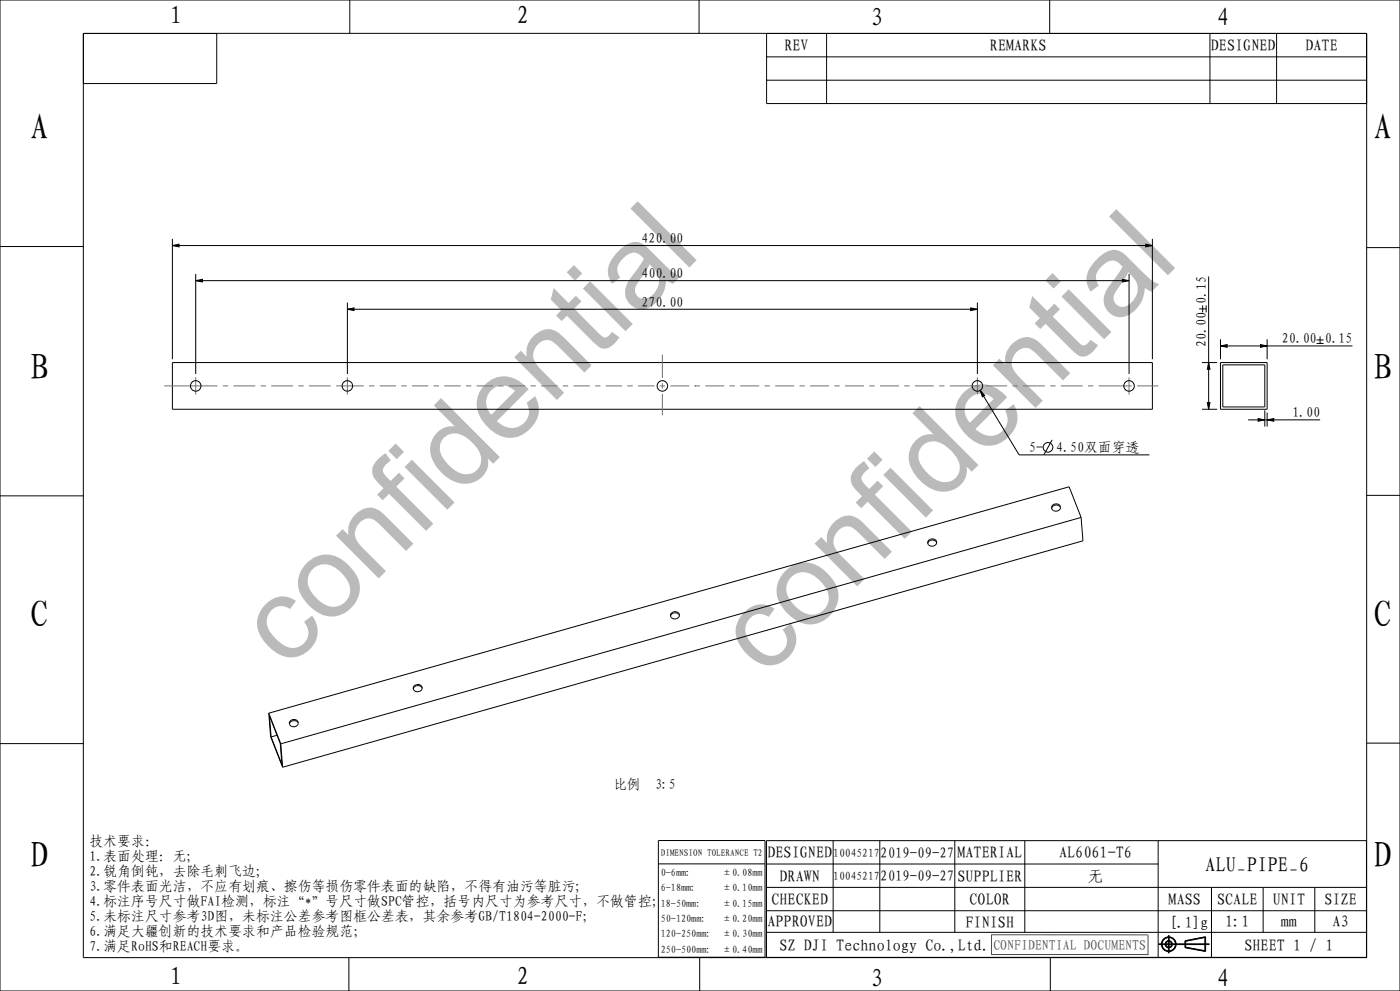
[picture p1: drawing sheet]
<svg xmlns="http://www.w3.org/2000/svg" width="420mm" height="297mm" viewBox="0 0 420 297" stroke-linecap="round" stroke-linejoin="round" font-family="sans-serif">
<g fill="#000">
<path d="M51.7 73.6l2-.4v.8zM343.7 73.2l2 .4-2 .4zM58.7 84.1l2-.4v.8zM104.2 92.7l2-.4v.8zM291.2 92.3l2 .4-2 .4zM336.7 83.7l2 .4-2 .4zM294 117l1.4 1.5-.7 .4zM362.6 108.7l.4 2h-.8zM366.1 103.7l2-.4v.8zM378.1 103.3l2 .4-2 .4zM362.2 120.7h.8l-.4 2zM377.4 125.4l2 .4-2 .4z"/>
<path d="M380.1 125.8l2-.4v.8z"/>
</g>
<g fill="none" stroke="#000" stroke-width=".3">
<path d="M0 0h420v297h-420zM25 10h385v277h-385zM25 10h40v15h-40zM104.9 0v10M209.7 0v10M230 10h180v21h-180zM230 17h180M248 10v21M314.9 0v10M363 10v21M383 10v21M230 24h180"/>
<path d="M0 73.9h25M51.7 73.6l2-.4v.8zM51.7 71.6v36.1M51.7 73.6h294M343.7 73.2l2 .4-2 .4zM345.7 71.6v36.1M410 74.2h10M58.7 84.1l2-.4v.8zM58.7 82.1v30M58.7 84.1h280M104.2 92.7l2-.4v.8zM104.2 90.7v21.4"/>
<path d="M104.2 92.7h189M291.2 92.3l2 .4-2 .4zM293.2 90.7v21.4M336.7 83.7l2 .4-2 .4zM338.7 82.1v30M359.7 92.6h2.1M360.8 91.5v2.1M361.8 91.5v2.1M362.6 82.9v39.8M51.7 108.7h294v14h-294zM294 117l1.4 1.5-.7 .4zM294 117l11.7 19.3h39.1"/>
<path d="M360.6 108.7h4.5M362.6 108.7l.4 2h-.8zM366.1 103.7l2-.4v.8zM366.1 108.7h14v14h-14zM366.1 101.7v6M366.1 103.7h39.6M366.8 109.4h12.6v12.6h-12.6zM378.1 103.3l2 .4-2 .4zM380.1 101.7v6M395 101.9h2.1M395 102.9h2.1M396 100.8v2.1"/>
<path d="M315.6 131.8l-2.5 4.5M360.6 122.7h4.5M362.2 120.7h.8l-.4 2zM374.4 125.8h21.6M377.4 125.4l2 .4-2 .4zM379.4 123v4.8M380.1 125.8l2-.4v.8zM380.1 123.7v4.1M0 148.6h25M324.3 155.1l.6 7-240.1 67.8M324.3 155.1l-240.1 67.8M324.3 155.1l-3.6-9.2-240.1 67.8"/>
<path d="M410 148.5h10M80.6 213.7l.6 7.1 3.6 9.1M80.6 213.7l3.6 9.2M80.8 214.6l3.3 8.2 .5 6.3-3.3-8.2zM0 222.9h25M83.1 220.4l-1.8 .5M84.2 222.9l.6 7M410 222.7h10M197.5 251.9h32v35h-32zM197.5 258.9h32M229.9 251.9h180v35h-180zM229.9 258.9h117.5"/>
<path d="M249.9 251.9v27.5M263.9 251.9v27.5M286.4 251.9v27.5M307.4 251.9v27.5M347.4 251.9v35M229.9 265.9h180M229.9 272.9h180M229.9 279.4h180M363.4 265.9v21M378.9 265.9v13.5M394.4 265.9v13.5M104.7 287v10"/>
<path d="M209.9 287v10M315.1 287v10M347.6 283.1h15.2M347.6 283h15.2M347.6 282.9h15.2M350.5 280.3v5.4M350.6 280.3v5.4M350.7 280.3v5.4M355.5 281.9l6.2-1.2v4.5l-6.2-1.2zM355.6 282l6-1.2v4.2l-6-1.1zM355.7 282.1l5.8-1.1v3.9l-5.8-1z"/>
<circle cx="314.4" cy="134.1" r="1.47"/>
<circle cx="350.6" cy="283" r="2.21"/>
<circle cx="350.6" cy="283" r="2.11"/>
<circle cx="350.6" cy="283" r="2.01"/>
<circle cx="350.6" cy="283" r="1.08"/>
<circle cx="350.6" cy="283" r=".88"/>
<circle cx="350.6" cy="283" r=".98"/>
</g>
<path d="M297.3 280.1l47.1 .1v5.9M297.5 280.2v5.9M344.5 286.1h-47.1" fill="none" stroke="#4d4d4d" stroke-width=".3"/>
<!-- layer: 02___PRT_ALL_AXES -->
<g fill="none" stroke="#707070" stroke-width=".3">
<path d="M49.3 115.7h16M58.7 113.1v5.1M66.9 115.7h1.5M70 115.7h6.6M78.2 115.7h1.6M81.4 115.7h6.5M89.5 115.7h1.6M92.7 115.7h6.5M100.8 115.7h8.3M104.2 113.1v5.1M110.7 115.7h1.6M113.9 115.7h4.9"/>
<path d="M120.4 115.7h1.6M123.6 115.7h4.9M130.1 115.7h1.6M133.3 115.7h4.9M139.8 115.7h1.6M143 115.7h4.9M149.5 115.7h1.6M152.7 115.7h4.9M159.2 115.7h1.6M162.4 115.7h4.9M168.8 115.7h1.6M172 115.7h4.9"/>
<path d="M178.5 115.7h1.6M181.7 115.7h4.9M188.2 115.7h1.6M191.4 115.7h4.9M197.9 115.7h1.6M198.7 106.3v7M198.7 114.9v1.6M198.7 118.1v6.4M201.1 115.7h5.7M208.4 115.7h.1M208.4 115.7h1.6M211.6 115.7h5.7"/>
<path d="M218.9 115.7h1.6M222.1 115.7h5.7M229.4 115.7h1.6M232.5 115.7h5.7M239.8 115.7h1.6M243 115.7h5.7M250.3 115.7h1.6M253.5 115.7h5.7M260.8 115.7h1.6M264 115.7h5.7M271.3 115.7h1.6M274.5 115.7h5.7"/>
<path d="M281.8 115.7h1.6M284.9 115.7h9.1M293.2 113.1v5.1M295.6 115.7h6.6M303.7 115.7h1.6M306.9 115.7h6.6M315.1 115.7h1.6M318.3 115.7h6.5M326.4 115.7h1.6M329.6 115.7h9.9M338.7 113.1v5.1M341.1 115.7h6.4"/>
</g>
<g fill="none" stroke="#000" stroke-width=".3">
<path d="M315.7 151.5a1.3 1.3 0 0 1 1.6-.6 1.3 1.3 0 0 1 .8 1.4 1.3 1.3 0 0 1-1.6 .9 1.3 1.3 0 0 1-.9-1.6zM318.1 152.1l-.1-.2a1.42 1.42 0 0 0-1.4-.6 1.42 1.42 0 0 0-1.1 1.1M281 162.7a1.33 1.33 0 0 0-1.4-1.2 1.33 1.33 0 0 0-1.3 1.4M281 162.7a1.42 1.42 0 0 1-1.3 1 1.42 1.42 0 0 1-1.4-.8M281 162.7l-.5-.6-.9-.2-.9 .3-.4 .7M203.8 184.5a1.33 1.33 0 0 0-1.4-1.2 1.33 1.33 0 0 0-1.2 1.4M203.8 184.5a1.42 1.42 0 0 1-1.2 1 1.42 1.42 0 0 1-1.4-.8M203.8 184.5l-.5-.6-.8-.2-.9 .3-.4 .7M87.1 216.1a1.3 1.3 0 0 1 1.5-.5 1.3 1.3 0 0 1 .9 1.3 1.3 1.3 0 0 1-1.6 .9 1.3 1.3 0 0 1-.9-1.6zM89.5 216.7l-.1-.2a1.42 1.42 0 0 0-1.5-.5 1.42 1.42 0 0 0-1.1 1M126.6 206.3a1.33 1.33 0 0 0-1.4-1.2 1.33 1.33 0 0 0-1.2 1.4M126.6 206.3a1.42 1.42 0 0 1-1.2 1 1.42 1.42 0 0 1-1.4-.8"/>
<path d="M126.6 206.3l-.5-.6-.8-.2-.9 .3-.4 .7"/>
<circle cx="58.7" cy="115.7" r="1.58"/>
<circle cx="104.2" cy="115.7" r="1.58"/>
<circle cx="198.7" cy="115.7" r="1.58"/>
<circle cx="293.2" cy="115.7" r="1.58"/>
<circle cx="338.7" cy="115.7" r="1.58"/>
</g>
<g font-size="34.9" fill="#bababa">
<text x="85.9" y="201" transform="rotate(-45 85.9 201)">confidential</text>
<text x="229.5" y="203.4" transform="rotate(-45 229.5 203.4)">confidential</text>
</g>
<g font-size="11.1">
<text x="9" y="42">A</text>
<text x="412" y="42">A</text>
<text x="9" y="114">B</text>
<text x="412" y="114">B</text>
<text x="9" y="188">C</text>
<text x="412" y="188">C</text>
<text x="9" y="260">D</text>
<text x="412" y="260">D</text>
</g>
<g font-size="7.6">
<text x="51" y="7.2">1</text>
<text x="155" y="7.2">2</text>
<text x="261" y="7.8">3</text>
<text x="365" y="7.8">4</text>
<text x="51" y="295.2">1</text>
<text x="155" y="295.2">2</text>
<text x="261" y="295.8">3</text>
<text x="365" y="295.8">4</text>
</g>
<text font-size="6.3" x="361.5" y="261.2">ALU_PIPE_6</text>
<g font-size="4.9">
<text x="235.3" y="15.3">REV</text>
<text x="297" y="15.3">REMARKS</text>
<text x="363.3" y="15.3">DESIGNED</text>
<text x="391.6" y="15.3">DATE</text>
<text x="230.2" y="257.2">DESIGNED</text>
<text x="287.2" y="257.2">MATERIAL</text>
<text x="317.7" y="257.2">AL6061-T6</text>
<text x="233.9" y="264.2">DRAWN</text>
<text x="287.2" y="264.2">SUPPLIER</text>
<text x="326.2" y="264.2">无</text>
<text x="231.4" y="271.2">CHECKED</text>
<text x="290.9" y="271.2">COLOR</text>
<text x="350.6" y="271.2">MASS</text>
<text x="365.1" y="271.2">SCALE</text>
<text x="381.8" y="271.2">UNIT</text>
<text x="397.3" y="271.2">SIZE</text>
<text x="230.2" y="277.9">APPROVED</text>
<text x="289.7" y="278.2">FINISH</text>
<text x="367.5" y="277.9">1:1</text>
<text x="384.3" y="277.9">mm</text>
<text x="399.8" y="277.9">A3</text>
<text x="233.9" y="284.9">SZ DJI Technology Co.,Ltd.</text>
<text x="373.3" y="284.9">SHEET 1 / 1</text>
</g>
<text font-size="4.7" x="350.7" y="278.1">[.1]g</text>
<g font-size="4.4">
<text x="264.1" y="257">2019-09-27</text>
<text x="264.1" y="264">2019-09-27</text>
</g>
<g font-size="4.2">
<text x="192.5" y="72.8">420.00</text>
<text x="192.5" y="83.4">400.00</text>
<text x="192.5" y="91.9">270.00</text>
<text x="361.8" y="91.2" transform="rotate(-90 361.8 91.2)">0.15</text>
<text x="361.8" y="104" transform="rotate(-90 361.8 104)">20.00</text>
<text x="384.6" y="102.9">20.00</text>
<text x="397.4" y="102.9">0.15</text>
<text x="387.7" y="125.1">1.00</text>
<text x="308.7" y="135.6">5-</text>
<text x="316.9" y="135.6">4.50双面穿透</text>
<text x="184" y="236.5">比例</text>
<text x="196.5" y="236.5">3:5</text>
<text x="26.8" y="253.6">技术要求：</text>
<text x="26.8" y="258.1">1.表面处理：无;</text>
<text x="26.8" y="262.6">2.锐角倒钝，去除毛刺飞边;</text>
<text x="26.8" y="267.1">3.零件表面光洁，不应有划痕、擦伤等损伤零件表面的缺陷，不得有油污等脏污;</text>
<text x="26.8" y="271.6">4.标注序号尺寸做FAI检测，标注“*”号尺寸做SPC管控，括号内尺寸为参考尺寸，不做管控；</text>
<text x="26.8" y="276.1">5.未标注尺寸参考3D图，未标注公差参考图框公差表，其余参考GB/T1804-2000-F；</text>
<text x="26.8" y="280.6">6.满足大疆创新的技术要求和产品检验规范；</text>
<text x="26.8" y="285.1">7.满足RoHS和REACH要求。</text>
</g>
<text font-size="4.2" fill="#4d4d4d" x="298" y="284.6">CONFIDENTIAL DOCUMENTS</text>
<g font-size="3.5">
<text x="250" y="256.7">10045217</text>
<text x="250" y="263.7">10045217</text>
</g>
<g font-size="3.1">
<text x="198.2" y="262.4">0-6mm:</text>
<text x="216.6" y="262.4">±0.08mm</text>
<text x="198.2" y="267.1">6-18mm:</text>
<text x="216.6" y="267.1">±0.10mm</text>
<text x="198.2" y="271.7">18-50mm:</text>
<text x="216.6" y="271.7">±0.15mm</text>
<text x="198.2" y="276.3">50-120mm:</text>
<text x="198.2" y="280.9">120-250mm:</text>
<text x="216.6" y="276.3">±0.20mm</text>
<text x="216.6" y="280.9">±0.30mm</text>
<text x="198.2" y="285.5">250-500mm:</text>
<text x="216.6" y="285.5">±0.40mm</text>
</g>
<text font-size="2.8" x="198.2" y="256.4">DIMENSION TOLERANCE T2</text>
</svg>
